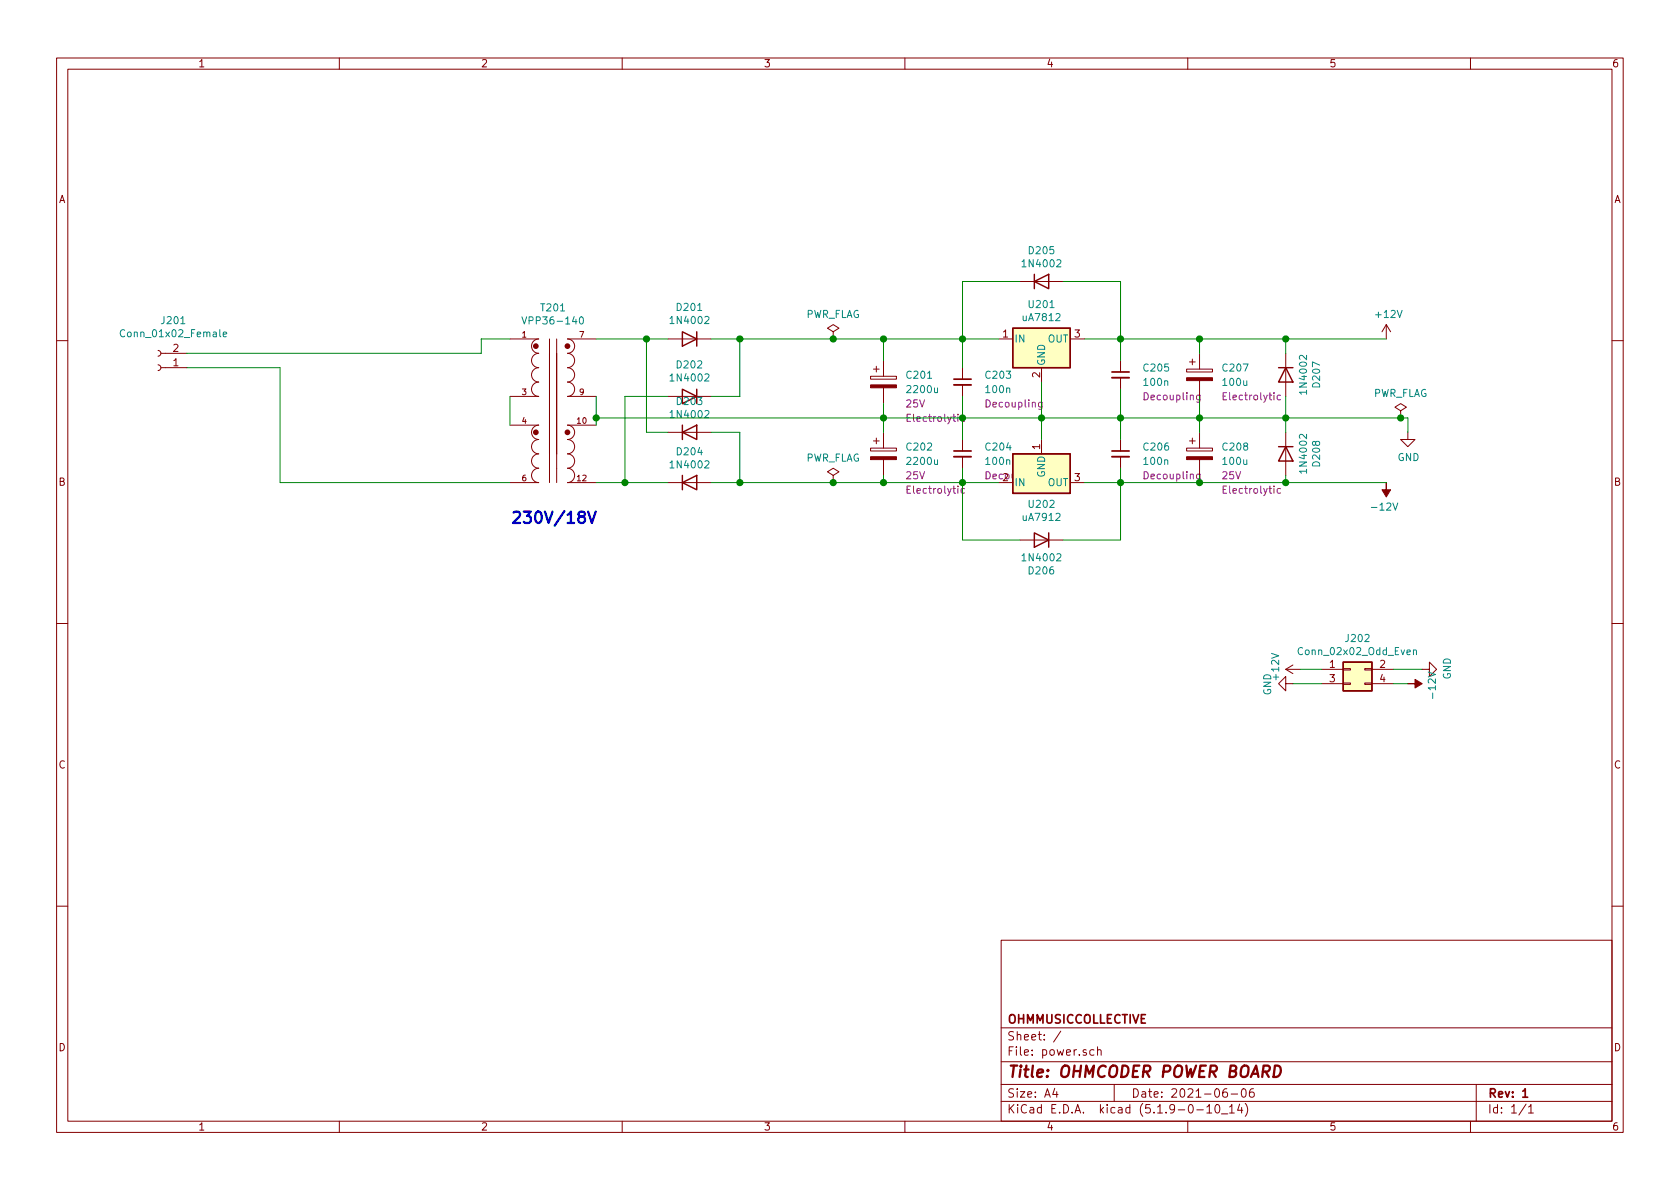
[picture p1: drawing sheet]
EESchema Schematic File Version 4
EELAYER 30 0
EELAYER END
$Descr A4 11693 8268
encoding utf-8
Sheet 1 1
Title "OHMCODER POWER BOARD"
Date "2021-06-06"
Rev "1"
Comp "OHMMUSICCOLLECTIVE"
Comment1 ""
Comment2 ""
Comment3 ""
Comment4 ""
$EndDescr
Wire Wire Line
	3550 2350 3350 2350
Wire Wire Line
	3550 3350 1950 3350
Wire Wire Line
	4950 2350 5150 2350
Wire Wire Line
	5150 2350 5150 2750
Wire Wire Line
	5150 2750 4950 2750
Wire Wire Line
	4950 3000 5150 3000
Wire Wire Line
	5150 3000 5150 3350
Wire Wire Line
	5150 3350 4950 3350
Wire Wire Line
	4650 3350 4350 3350
Wire Wire Line
	4350 3350 4350 2750
Wire Wire Line
	4350 2750 4650 2750
Wire Wire Line
	4650 3000 4500 3000
Wire Wire Line
	4500 3000 4500 2350
Wire Wire Line
	4500 2350 4650 2350
$Comp
L Diode:1N4002 D?
U 1 1
P 4800 2350
AR Path="/626F2161/615D5EBA" Ref="D?"  Part="1" 
AR Path="/615D5EBA" Ref="D201"  Part="1" 
F 0 "D201" H 4800 2133 50  0000 C CNN
F 1 "1N4002" H 4800 2224 50  0000 C CNN
F 2 "Diode_THT:D_DO-41_SOD81_P10.16mm_Horizontal" H 4800 2175 50  0001 C CNN
F 3 "http://www.vishay.com/docs/88503/1n4001.pdf" H 4800 2350 50  0001 C CNN
	1    4800 2350
	-1   0    0    1   
$EndComp
$Comp
L Diode:1N4002 D?
U 1 1
P 4800 2750
AR Path="/626F2161/615D5EC0" Ref="D?"  Part="1" 
AR Path="/615D5EC0" Ref="D202"  Part="1" 
F 0 "D202" H 4800 2533 50  0000 C CNN
F 1 "1N4002" H 4800 2624 50  0000 C CNN
F 2 "Diode_THT:D_DO-41_SOD81_P10.16mm_Horizontal" H 4800 2575 50  0001 C CNN
F 3 "http://www.vishay.com/docs/88503/1n4001.pdf" H 4800 2750 50  0001 C CNN
	1    4800 2750
	-1   0    0    1   
$EndComp
$Comp
L Diode:1N4002 D?
U 1 1
P 4800 3000
AR Path="/626F2161/615D5EC6" Ref="D?"  Part="1" 
AR Path="/615D5EC6" Ref="D203"  Part="1" 
F 0 "D203" H 4800 3217 50  0000 C CNN
F 1 "1N4002" H 4800 3126 50  0000 C CNN
F 2 "Diode_THT:D_DO-41_SOD81_P10.16mm_Horizontal" H 4800 2825 50  0001 C CNN
F 3 "http://www.vishay.com/docs/88503/1n4001.pdf" H 4800 3000 50  0001 C CNN
	1    4800 3000
	1    0    0    -1  
$EndComp
$Comp
L Diode:1N4002 D?
U 1 1
P 4800 3350
AR Path="/626F2161/615D5ECC" Ref="D?"  Part="1" 
AR Path="/615D5ECC" Ref="D204"  Part="1" 
F 0 "D204" H 4800 3567 50  0000 C CNN
F 1 "1N4002" H 4800 3476 50  0000 C CNN
F 2 "Diode_THT:D_DO-41_SOD81_P10.16mm_Horizontal" H 4800 3175 50  0001 C CNN
F 3 "http://www.vishay.com/docs/88503/1n4001.pdf" H 4800 3350 50  0001 C CNN
	1    4800 3350
	1    0    0    -1  
$EndComp
Text Notes 3550 3650 0    79   ~ 16
230V/18V
$Comp
L OHMCODER:VPP36-140 T?
U 1 1
P 3850 2850
AR Path="/626F2161/615D5ED5" Ref="T?"  Part="1" 
AR Path="/615D5ED5" Ref="T201"  Part="1" 
F 0 "T201" H 3850 2136 50  0000 C CNN
F 1 "VPP36-140" H 3850 2227 50  0000 C CNN
F 2 "OHMCODER:XFMR_VPP36-140" H 3850 2850 50  0001 L BNN
F 3 "" H 3850 2850 50  0001 L BNN
F 4 "IPC-7251" H 3850 2850 50  0001 L BNN "STANDARD"
F 5 "TRIAD" H 3850 2850 50  0001 L BNN "MANUFACTURER"
	1    3850 2850
	1    0    0    1   
$EndComp
Wire Wire Line
	3550 2750 3550 2950
Wire Wire Line
	4500 2350 4150 2350
Connection ~ 4500 2350
Wire Wire Line
	4350 3350 4150 3350
Connection ~ 4350 3350
Wire Wire Line
	1950 2550 1950 3350
Wire Wire Line
	1300 2550 1950 2550
Wire Wire Line
	1300 2450 3350 2450
Wire Wire Line
	3350 2450 3350 2350
$Comp
L Device:CP C?
U 1 1
P 8350 2600
AR Path="/626F2161/615D5EE5" Ref="C?"  Part="1" 
AR Path="/615D5EE5" Ref="C207"  Part="1" 
F 0 "C207" H 8500 2650 50  0000 L CNN
F 1 "100u" H 8500 2550 50  0000 L CNN
F 2 "Capacitor_THT:CP_Radial_D6.3mm_P2.50mm" H 8388 2450 50  0001 C CNN
F 3 "https://www.we-online.de/katalog/datasheet/860010473007.pdf" H 8350 2600 50  0001 C CNN
F 4 "Electrolytic" H 8500 2450 50  0000 L CNN "Type"
	1    8350 2600
	1    0    0    -1  
$EndComp
$Comp
L power:+12V #PWR?
U 1 1
P 9650 2350
AR Path="/626F2161/615D5EEB" Ref="#PWR?"  Part="1" 
AR Path="/615D5EEB" Ref="#PWR0203"  Part="1" 
F 0 "#PWR0203" H 9650 2200 50  0001 C CNN
F 1 "+12V" H 9665 2523 50  0000 C CNN
F 2 "" H 9650 2350 50  0001 C CNN
F 3 "" H 9650 2350 50  0001 C CNN
	1    9650 2350
	1    0    0    -1  
$EndComp
$Comp
L power:GND #PWR?
U 1 1
P 9800 3000
AR Path="/626F2161/615D5EF1" Ref="#PWR?"  Part="1" 
AR Path="/615D5EF1" Ref="#PWR0205"  Part="1" 
F 0 "#PWR0205" H 9800 2750 50  0001 C CNN
F 1 "GND" H 9805 2827 50  0000 C CNN
F 2 "" H 9800 3000 50  0001 C CNN
F 3 "" H 9800 3000 50  0001 C CNN
	1    9800 3000
	1    0    0    -1  
$EndComp
Wire Wire Line
	7250 2650 7250 2900
Wire Wire Line
	7800 2900 7250 2900
Connection ~ 7250 2900
Connection ~ 6700 2350
Wire Wire Line
	6700 2350 6950 2350
Wire Wire Line
	7550 2350 7800 2350
Wire Wire Line
	7800 2350 8350 2350
Connection ~ 7800 2350
$Comp
L Device:CP C?
U 1 1
P 6150 2650
AR Path="/626F2161/615D5F01" Ref="C?"  Part="1" 
AR Path="/615D5F01" Ref="C201"  Part="1" 
F 0 "C201" H 6300 2700 50  0000 L CNN
F 1 "2200u" H 6300 2600 50  0000 L CNN
F 2 "Capacitor_THT:CP_Radial_D13.0mm_P5.00mm" H 6188 2500 50  0001 C CNN
F 3 "https://api.kemet.com/component-edge/download/specsheet/ESK228M025AL4AA.pdf" H 6150 2650 50  0001 C CNN
F 4 "25V" H 6300 2500 50  0000 L CNN "Rating"
F 5 "Electrolytic" H 6300 2400 50  0000 L CNN "Type"
	1    6150 2650
	1    0    0    -1  
$EndComp
$Comp
L Regulator_Linear:uA7812 U?
U 1 1
P 7250 2350
AR Path="/626F2161/615D5F07" Ref="U?"  Part="1" 
AR Path="/615D5F07" Ref="U201"  Part="1" 
F 0 "U201" H 7250 2592 50  0000 C CNN
F 1 "uA7812" H 7250 2501 50  0000 C CNN
F 2 "Package_TO_SOT_THT:TO-220-3_Vertical" H 7275 2200 50  0001 L CIN
F 3 "http://www.ti.com/lit/ds/symlink/ua78.pdf" H 7250 2300 50  0001 C CNN
	1    7250 2350
	1    0    0    -1  
$EndComp
Wire Wire Line
	9800 2900 9800 3000
Connection ~ 7800 2900
$Comp
L Device:CP C?
U 1 1
P 8350 3150
AR Path="/626F2161/615D5F11" Ref="C?"  Part="1" 
AR Path="/615D5F11" Ref="C208"  Part="1" 
F 0 "C208" H 8500 3200 50  0000 L CNN
F 1 "100u" H 8500 3100 50  0000 L CNN
F 2 "Capacitor_THT:CP_Radial_D6.3mm_P2.50mm" H 8388 3000 50  0001 C CNN
F 3 "~" H 8350 3150 50  0001 C CNN
F 4 "Electrolytic" H 8500 2900 50  0000 L CNN "Type"
F 5 "25V" H 8500 3000 50  0000 L CNN "Rating"
	1    8350 3150
	1    0    0    -1  
$EndComp
Wire Wire Line
	7250 3050 7250 2900
Connection ~ 6700 3350
Wire Wire Line
	6700 3350 6950 3350
Wire Wire Line
	7550 3350 7800 3350
Connection ~ 7800 3350
$Comp
L Device:CP C?
U 1 1
P 6150 3150
AR Path="/626F2161/615D5F1E" Ref="C?"  Part="1" 
AR Path="/615D5F1E" Ref="C202"  Part="1" 
F 0 "C202" H 6300 3200 50  0000 L CNN
F 1 "2200u" H 6300 3100 50  0000 L CNN
F 2 "Capacitor_THT:CP_Radial_D13.0mm_P5.00mm" H 6188 3000 50  0001 C CNN
F 3 "https://api.kemet.com/component-edge/download/specsheet/ESK228M025AL4AA.pdf" H 6150 3150 50  0001 C CNN
F 4 "25V" H 6300 3000 50  0000 L CNN "Rating"
F 5 "Electrolytic" H 6300 2900 50  0000 L CNN "Type"
	1    6150 3150
	1    0    0    -1  
$EndComp
$Comp
L OHMCODER:uA7912 U?
U 1 1
P 7250 3350
AR Path="/626F2161/615D5F24" Ref="U?"  Part="1" 
AR Path="/615D5F24" Ref="U202"  Part="1" 
F 0 "U202" H 7250 3201 50  0000 C CNN
F 1 "uA7912" H 7250 3110 50  0000 C CNN
F 2 "Package_TO_SOT_THT:TO-220-3_Vertical" H 7275 3500 50  0001 L CIN
F 3 "https://www.ti.com/lit/ds/symlink/ua79.pdf" H 7250 3400 50  0001 C CNN
	1    7250 3350
	1    0    0    -1  
$EndComp
Wire Wire Line
	7250 2900 6700 2900
Connection ~ 6700 2900
$Comp
L Device:C_Small C?
U 1 1
P 6700 3150
AR Path="/626F2161/615D5F2D" Ref="C?"  Part="1" 
AR Path="/615D5F2D" Ref="C204"  Part="1" 
F 0 "C204" H 6850 3200 50  0000 L CNN
F 1 "100n" H 6850 3100 50  0000 L CNN
F 2 "Capacitor_THT:C_Rect_L7.2mm_W2.5mm_P5.00mm_FKS2_FKP2_MKS2_MKP2" H 6738 3000 50  0001 C CNN
F 3 "https://product.tdk.com/en/system/files?file=dam/doc/product/capacitor/film/mkt/data_sheet/20/20/db/fc_2009/b32520_529.pdf" H 6700 3150 50  0001 C CNN
F 4 "Decoupling" H 6850 3000 50  0000 L CNN "Type"
	1    6700 3150
	1    0    0    -1  
$EndComp
$Comp
L Diode:1N4002 D?
U 1 1
P 7250 3750
AR Path="/626F2161/615D5F33" Ref="D?"  Part="1" 
AR Path="/615D5F33" Ref="D206"  Part="1" 
F 0 "D206" H 7250 3967 50  0000 C CNN
F 1 "1N4002" H 7250 3876 50  0000 C CNN
F 2 "Diode_THT:D_DO-41_SOD81_P10.16mm_Horizontal" H 7250 3575 50  0001 C CNN
F 3 "http://www.vishay.com/docs/88503/1n4001.pdf" H 7250 3750 50  0001 C CNN
	1    7250 3750
	-1   0    0    1   
$EndComp
$Comp
L Diode:1N4002 D?
U 1 1
P 7250 1950
AR Path="/626F2161/615D5F39" Ref="D?"  Part="1" 
AR Path="/615D5F39" Ref="D205"  Part="1" 
F 0 "D205" H 7250 2167 50  0000 C CNN
F 1 "1N4002" H 7250 2076 50  0000 C CNN
F 2 "Diode_THT:D_DO-41_SOD81_P10.16mm_Horizontal" H 7250 1775 50  0001 C CNN
F 3 "http://www.vishay.com/docs/88503/1n4001.pdf" H 7250 1950 50  0001 C CNN
	1    7250 1950
	1    0    0    -1  
$EndComp
Wire Wire Line
	7400 1950 7800 1950
Wire Wire Line
	7800 1950 7800 2350
Wire Wire Line
	7100 1950 6700 1950
Wire Wire Line
	6700 1950 6700 2350
Wire Wire Line
	6700 3350 6700 3750
Wire Wire Line
	6700 3750 7100 3750
Wire Wire Line
	7400 3750 7800 3750
Wire Wire Line
	7800 3750 7800 3350
$Comp
L Diode:1N4002 D?
U 1 1
P 8950 2600
AR Path="/626F2161/615D5F47" Ref="D?"  Part="1" 
AR Path="/615D5F47" Ref="D207"  Part="1" 
F 0 "D207" H 8950 2817 50  0000 C CNN
F 1 "1N4002" H 8950 2726 50  0000 C CNN
F 2 "Diode_THT:D_DO-41_SOD81_P10.16mm_Horizontal" H 8950 2425 50  0001 C CNN
F 3 "http://www.vishay.com/docs/88503/1n4001.pdf" H 8950 2600 50  0001 C CNN
	1    8950 2600
	0    1    1    0   
$EndComp
$Comp
L Diode:1N4002 D?
U 1 1
P 8950 3150
AR Path="/626F2161/615D5F4D" Ref="D?"  Part="1" 
AR Path="/615D5F4D" Ref="D208"  Part="1" 
F 0 "D208" H 8950 3367 50  0000 C CNN
F 1 "1N4002" H 8950 3276 50  0000 C CNN
F 2 "Diode_THT:D_DO-41_SOD81_P10.16mm_Horizontal" H 8950 2975 50  0001 C CNN
F 3 "http://www.vishay.com/docs/88503/1n4001.pdf" H 8950 3150 50  0001 C CNN
	1    8950 3150
	0    1    1    0   
$EndComp
Wire Wire Line
	8950 3000 8950 2900
Connection ~ 8950 2900
Wire Wire Line
	8950 2900 9750 2900
Wire Wire Line
	8950 2750 8950 2900
Wire Wire Line
	8950 2450 8950 2350
Connection ~ 8950 2350
Wire Wire Line
	8950 2350 9650 2350
Wire Wire Line
	8950 3300 8950 3350
Connection ~ 8950 3350
Wire Wire Line
	8950 3350 9650 3350
$Comp
L power:-12V #PWR?
U 1 1
P 9650 3350
AR Path="/626F2161/615D5F5D" Ref="#PWR?"  Part="1" 
AR Path="/615D5F5D" Ref="#PWR0204"  Part="1" 
F 0 "#PWR0204" H 9650 3450 50  0001 C CNN
F 1 "-12V" H 9665 3523 50  0000 C CNN
F 2 "" H 9650 3350 50  0001 C CNN
F 3 "" H 9650 3350 50  0001 C CNN
	1    9650 3350
	-1   0    0    1   
$EndComp
$Comp
L power:PWR_FLAG #FLG?
U 1 1
P 5800 2350
AR Path="/626F2161/615D5F63" Ref="#FLG?"  Part="1" 
AR Path="/615D5F63" Ref="#FLG0201"  Part="1" 
F 0 "#FLG0201" H 5800 2425 50  0001 C CNN
F 1 "PWR_FLAG" H 5800 2523 50  0000 C CNN
F 2 "" H 5800 2350 50  0001 C CNN
F 3 "~" H 5800 2350 50  0001 C CNN
	1    5800 2350
	1    0    0    -1  
$EndComp
$Comp
L power:PWR_FLAG #FLG?
U 1 1
P 5800 3350
AR Path="/626F2161/615D5F69" Ref="#FLG?"  Part="1" 
AR Path="/615D5F69" Ref="#FLG0202"  Part="1" 
F 0 "#FLG0202" H 5800 3425 50  0001 C CNN
F 1 "PWR_FLAG" H 5800 3523 50  0000 C CNN
F 2 "" H 5800 3350 50  0001 C CNN
F 3 "~" H 5800 3350 50  0001 C CNN
	1    5800 3350
	1    0    0    -1  
$EndComp
$Comp
L power:PWR_FLAG #FLG?
U 1 1
P 9750 2900
AR Path="/626F2161/615D5F6F" Ref="#FLG?"  Part="1" 
AR Path="/615D5F6F" Ref="#FLG0203"  Part="1" 
F 0 "#FLG0203" H 9750 2975 50  0001 C CNN
F 1 "PWR_FLAG" H 9750 3073 50  0000 C CNN
F 2 "" H 9750 2900 50  0001 C CNN
F 3 "~" H 9750 2900 50  0001 C CNN
	1    9750 2900
	1    0    0    -1  
$EndComp
Connection ~ 9750 2900
Wire Wire Line
	9750 2900 9800 2900
$Comp
L Device:C_Small C?
U 1 1
P 7800 3150
AR Path="/626F2161/615D5F78" Ref="C?"  Part="1" 
AR Path="/615D5F78" Ref="C206"  Part="1" 
F 0 "C206" H 7950 3200 50  0000 L CNN
F 1 "100n" H 7950 3100 50  0000 L CNN
F 2 "Capacitor_THT:C_Rect_L7.2mm_W2.5mm_P5.00mm_FKS2_FKP2_MKS2_MKP2" H 7838 3000 50  0001 C CNN
F 3 "https://product.tdk.com/en/system/files?file=dam/doc/product/capacitor/film/mkt/data_sheet/20/20/db/fc_2009/b32520_529.pdf" H 7800 3150 50  0001 C CNN
F 4 "Decoupling" H 7950 3000 50  0000 L CNN "Type"
	1    7800 3150
	1    0    0    -1  
$EndComp
$Comp
L Device:C_Small C?
U 1 1
P 7800 2600
AR Path="/626F2161/615D5F7F" Ref="C?"  Part="1" 
AR Path="/615D5F7F" Ref="C205"  Part="1" 
F 0 "C205" H 7950 2650 50  0000 L CNN
F 1 "100n" H 7950 2550 50  0000 L CNN
F 2 "Capacitor_THT:C_Rect_L7.2mm_W2.5mm_P5.00mm_FKS2_FKP2_MKS2_MKP2" H 7838 2450 50  0001 C CNN
F 3 "https://product.tdk.com/en/system/files?file=dam/doc/product/capacitor/film/mkt/data_sheet/20/20/db/fc_2009/b32520_529.pdf" H 7800 2600 50  0001 C CNN
F 4 "Decoupling" H 7950 2450 50  0000 L CNN "Type"
	1    7800 2600
	1    0    0    -1  
$EndComp
Wire Wire Line
	7800 3350 8350 3350
Wire Wire Line
	7800 2900 8350 2900
Wire Wire Line
	5800 2350 6150 2350
Wire Wire Line
	5800 3350 6150 3350
Wire Wire Line
	6150 3350 6150 3300
Connection ~ 6150 3350
Wire Wire Line
	6150 3350 6700 3350
Wire Wire Line
	6150 3000 6150 2900
Connection ~ 6150 2900
Wire Wire Line
	6150 2900 6700 2900
Wire Wire Line
	6150 2800 6150 2900
Wire Wire Line
	6150 2500 6150 2350
Connection ~ 6150 2350
Wire Wire Line
	6150 2350 6700 2350
$Comp
L Device:C_Small C?
U 1 1
P 6700 2650
AR Path="/626F2161/615D5F94" Ref="C?"  Part="1" 
AR Path="/615D5F94" Ref="C203"  Part="1" 
F 0 "C203" H 6850 2700 50  0000 L CNN
F 1 "100n" H 6850 2600 50  0000 L CNN
F 2 "Capacitor_THT:C_Rect_L7.2mm_W2.5mm_P5.00mm_FKS2_FKP2_MKS2_MKP2" H 6738 2500 50  0001 C CNN
F 3 "https://product.tdk.com/en/system/files?file=dam/doc/product/capacitor/film/mkt/data_sheet/20/20/db/fc_2009/b32520_529.pdf" H 6700 2650 50  0001 C CNN
F 4 "Decoupling" H 6850 2500 50  0000 L CNN "Type"
	1    6700 2650
	1    0    0    -1  
$EndComp
Wire Wire Line
	7800 2350 7800 2500
Wire Wire Line
	7800 2700 7800 2900
Wire Wire Line
	7800 3250 7800 3350
Wire Wire Line
	7800 2900 7800 3050
Wire Wire Line
	6700 2900 6700 3050
Wire Wire Line
	6700 3250 6700 3350
Wire Wire Line
	6700 2750 6700 2900
Wire Wire Line
	6700 2350 6700 2550
Wire Wire Line
	8350 3000 8350 2900
Connection ~ 8350 2900
Wire Wire Line
	8350 2900 8950 2900
Wire Wire Line
	8350 3300 8350 3350
Connection ~ 8350 3350
Wire Wire Line
	8350 3350 8950 3350
Wire Wire Line
	8350 2750 8350 2900
Wire Wire Line
	8350 2450 8350 2350
Connection ~ 8350 2350
Wire Wire Line
	8350 2350 8950 2350
Wire Wire Line
	5800 2350 5150 2350
Connection ~ 5800 2350
Wire Wire Line
	5800 3350 5150 3350
Connection ~ 5800 3350
Wire Wire Line
	4150 2750 4150 2900
Connection ~ 5150 2350
Connection ~ 5150 3350
Wire Wire Line
	4150 2900 6150 2900
Connection ~ 4150 2900
Wire Wire Line
	4150 2900 4150 2950
$Comp
L Connector:Conn_01x02_Female J?
U 1 1
P 1100 2550
AR Path="/626F2161/615D5FB6" Ref="J?"  Part="1" 
AR Path="/615D5FB6" Ref="J201"  Part="1" 
F 0 "J201" H 992 2225 50  0000 C CNN
F 1 "Conn_01x02_Female" H 992 2316 50  0000 C CNN
F 2 "OHMCODER:Molex_Micro-Fit_3.0_43045-0212_2x01_P3.00mm_Vertical" H 1100 2550 50  0001 C CNN
F 3 "~" H 1100 2550 50  0001 C CNN
	1    1100 2550
	-1   0    0    1   
$EndComp
$Comp
L Connector_Generic:Conn_02x02_Odd_Even J?
U 1 1
P 9400 4650
AR Path="/626F2161/615D5FBC" Ref="J?"  Part="1" 
AR Path="/615D5FBC" Ref="J202"  Part="1" 
F 0 "J202" H 9450 4867 50  0000 C CNN
F 1 "Conn_02x02_Odd_Even" H 9450 4776 50  0000 C CNN
F 2 "OHMCODER:Molex_Micro-Fit_3.0_43045-0412_2x02_P3.00mm_Vertical" H 9400 4650 50  0001 C CNN
F 3 "~" H 9400 4650 50  0001 C CNN
	1    9400 4650
	1    0    0    -1  
$EndComp
$Comp
L power:-12V #PWR?
U 1 1
P 9800 4750
AR Path="/626F2161/615D5FC2" Ref="#PWR?"  Part="1" 
AR Path="/615D5FC2" Ref="#PWR0206"  Part="1" 
F 0 "#PWR0206" H 9800 4850 50  0001 C CNN
F 1 "-12V" H 9815 4923 50  0000 C CNN
F 2 "" H 9800 4750 50  0001 C CNN
F 3 "" H 9800 4750 50  0001 C CNN
	1    9800 4750
	0    1    1    0   
$EndComp
$Comp
L power:+12V #PWR?
U 1 1
P 9050 4650
AR Path="/626F2161/615D5FC8" Ref="#PWR?"  Part="1" 
AR Path="/615D5FC8" Ref="#PWR0202"  Part="1" 
F 0 "#PWR0202" H 9050 4500 50  0001 C CNN
F 1 "+12V" H 9065 4823 50  0000 C CNN
F 2 "" H 9050 4650 50  0001 C CNN
F 3 "" H 9050 4650 50  0001 C CNN
	1    9050 4650
	0    -1   -1   0   
$EndComp
Wire Wire Line
	9050 4650 9200 4650
Wire Wire Line
	9700 4750 9800 4750
$Comp
L power:GND #PWR?
U 1 1
P 9000 4750
AR Path="/626F2161/615D5FD0" Ref="#PWR?"  Part="1" 
AR Path="/615D5FD0" Ref="#PWR0201"  Part="1" 
F 0 "#PWR0201" H 9000 4500 50  0001 C CNN
F 1 "GND" H 9005 4577 50  0000 C CNN
F 2 "" H 9000 4750 50  0001 C CNN
F 3 "" H 9000 4750 50  0001 C CNN
	1    9000 4750
	0    1    1    0   
$EndComp
Wire Wire Line
	9000 4750 9200 4750
$Comp
L power:GND #PWR?
U 1 1
P 9900 4650
AR Path="/626F2161/615D5FD7" Ref="#PWR?"  Part="1" 
AR Path="/615D5FD7" Ref="#PWR0207"  Part="1" 
F 0 "#PWR0207" H 9900 4400 50  0001 C CNN
F 1 "GND" H 9905 4477 50  0000 C CNN
F 2 "" H 9900 4650 50  0001 C CNN
F 3 "" H 9900 4650 50  0001 C CNN
	1    9900 4650
	0    -1   -1   0   
$EndComp
Wire Wire Line
	9700 4650 9900 4650
$EndSCHEMATC
